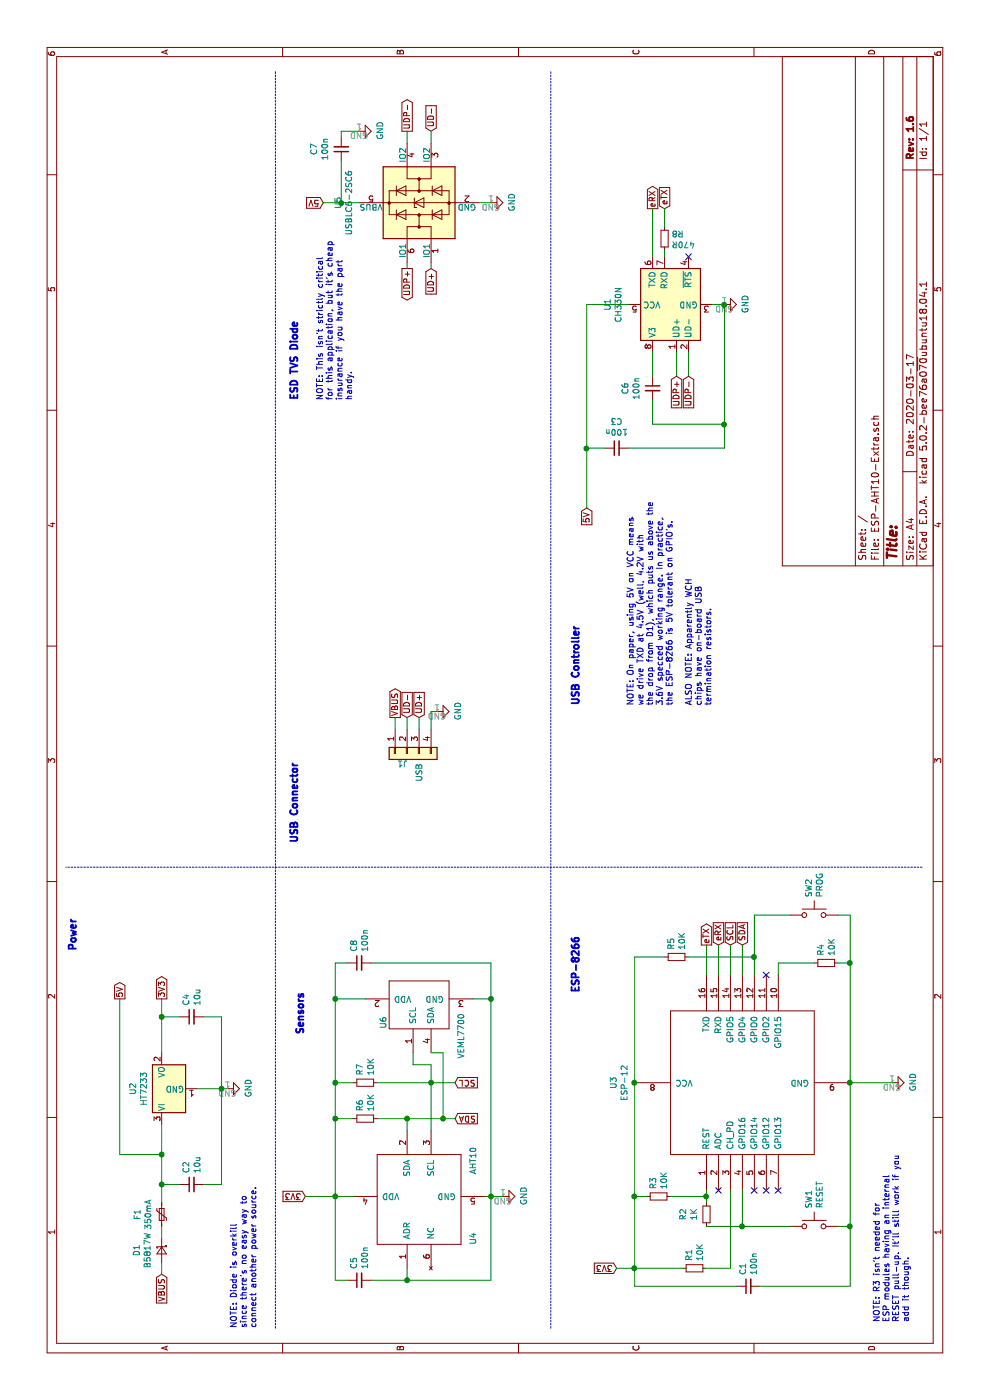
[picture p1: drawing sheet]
EESchema Schematic File Version 4
LIBS:ESP-AHT10-Extra-cache
EELAYER 26 0
EELAYER END
$Descr A4 11693 8268
encoding utf-8
Sheet 1 1
Title ""
Date "2020-03-17"
Rev "1.6"
Comp ""
Comment1 ""
Comment2 ""
Comment3 ""
Comment4 ""
$EndDescr
$Comp
L ESP8266:ESP-12 U3
U 1 1
P 2650 6200
F 0 "U3" H 2650 7278 50  0000 C CNN
F 1 "ESP-12" H 2650 7187 50  0000 C CNN
F 2 "CPB:ESP-12Emin" H 2650 6200 50  0001 C CNN
F 3 "http://l0l.org.uk/2014/12/esp8266-modules-hardware-guide-gotta-catch-em-all/" H 2650 6200 50  0001 C CNN
	1    2650 6200
	1    0    0    -1  
$EndComp
$Comp
L Connector_Generic:Conn_01x04 J1
U 1 1
P 5400 3400
F 0 "J1" V 5480 3392 50  0000 L CNN
F 1 "USB" H 5480 3301 50  0000 L CNN
F 2 "CPB:usb-PCB" H 5400 3400 50  0001 C CNN
F 3 "~" H 5400 3400 50  0001 C CNN
	1    5400 3400
	-1   0    0    -1  
$EndComp
$Comp
L power:GND #PWR03
U 1 1
P 2650 7450
F 0 "#PWR03" H 2650 7200 50  0001 C CNN
F 1 "GND" H 2655 7277 50  0000 C CNN
F 2 "" H 2650 7450 50  0001 C CNN
F 3 "" H 2650 7450 50  0001 C CNN
	1    2650 7450
	1    0    0    -1  
$EndComp
$Comp
L Device:R_Small R4
U 1 1
P 3650 6900
F 0 "R4" H 3709 6946 50  0000 L CNN
F 1 "10K" H 3709 6855 50  0000 L CNN
F 2 "Resistor_SMD:R_0805_2012Metric" H 3650 6900 50  0001 C CNN
F 3 "~" H 3650 6900 50  0001 C CNN
	1    3650 6900
	1    0    0    -1  
$EndComp
Wire Wire Line
	3550 6500 3650 6500
Wire Wire Line
	3650 6500 3650 6800
Wire Wire Line
	3650 7000 3650 7100
Wire Wire Line
	3650 7100 2650 7100
Wire Wire Line
	2650 7100 2650 7450
Connection ~ 2650 7100
$Comp
L Device:R_Small R1
U 1 1
P 1100 5800
F 0 "R1" H 1159 5846 50  0000 L CNN
F 1 "10K" H 1159 5755 50  0000 L CNN
F 2 "Resistor_SMD:R_0805_2012Metric" H 1100 5800 50  0001 C CNN
F 3 "~" H 1100 5800 50  0001 C CNN
	1    1100 5800
	1    0    0    -1  
$EndComp
Wire Wire Line
	1750 6100 1100 6100
Wire Wire Line
	1100 6100 1100 5900
Wire Wire Line
	1100 5700 1100 5300
Wire Wire Line
	1100 5300 1700 5300
Text GLabel 1100 5150 1    50   Input ~ 0
3V3
Wire Wire Line
	1100 5150 1100 5300
Connection ~ 1100 5300
$Comp
L Device:C_Small C1
U 1 1
P 950 6250
F 0 "C1" H 1042 6296 50  0000 L CNN
F 1 "100n" H 1042 6205 50  0000 L CNN
F 2 "Capacitor_SMD:C_0805_2012Metric" H 950 6250 50  0001 C CNN
F 3 "~" H 950 6250 50  0001 C CNN
	1    950  6250
	1    0    0    -1  
$EndComp
Wire Wire Line
	1100 5300 950  5300
Wire Wire Line
	950  5300 950  6150
Wire Wire Line
	950  6350 950  7100
Wire Wire Line
	950  7100 1450 7100
$Comp
L Device:R_Small R5
U 1 1
P 3700 5650
F 0 "R5" H 3759 5696 50  0000 L CNN
F 1 "10K" H 3759 5605 50  0000 L CNN
F 2 "Resistor_SMD:R_0805_2012Metric" H 3700 5650 50  0001 C CNN
F 3 "~" H 3700 5650 50  0001 C CNN
	1    3700 5650
	1    0    0    -1  
$EndComp
Wire Wire Line
	3700 5750 3700 6300
Wire Wire Line
	3700 6300 3550 6300
Wire Wire Line
	2650 5300 3700 5300
Wire Wire Line
	3700 5300 3700 5550
Connection ~ 2650 5300
Text GLabel 3800 6100 2    50   Input ~ 0
SCL
Text GLabel 3800 6200 2    50   Input ~ 0
SDA
Wire Wire Line
	3550 6100 3800 6100
Wire Wire Line
	3550 6200 3800 6200
$Comp
L Device:R_Small R2
U 1 1
P 1550 5900
F 0 "R2" V 1354 5900 50  0000 C CNN
F 1 "1K" V 1445 5900 50  0000 C CNN
F 2 "Resistor_SMD:R_0805_2012Metric" H 1550 5900 50  0001 C CNN
F 3 "~" H 1550 5900 50  0001 C CNN
	1    1550 5900
	0    1    1    0   
$EndComp
Wire Wire Line
	1650 5900 1700 5900
Wire Wire Line
	1450 5900 1450 6200
Wire Wire Line
	1450 6200 1750 6200
NoConn ~ 1750 6000
NoConn ~ 1750 6400
NoConn ~ 1750 6500
NoConn ~ 3550 6400
Connection ~ 2050 1350
$Comp
L Device:C_Small C2
U 1 1
P 1800 1600
F 0 "C2" H 1892 1646 50  0000 L CNN
F 1 "10u" H 1892 1555 50  0000 L CNN
F 2 "Capacitor_SMD:C_0805_2012Metric" H 1800 1600 50  0001 C CNN
F 3 "~" H 1800 1600 50  0001 C CNN
	1    1800 1600
	1    0    0    -1  
$EndComp
$Comp
L Device:C_Small C4
U 1 1
P 3200 1600
F 0 "C4" H 3292 1646 50  0000 L CNN
F 1 "10u" H 3292 1555 50  0000 L CNN
F 2 "Capacitor_SMD:C_0805_2012Metric" H 3200 1600 50  0001 C CNN
F 3 "~" H 3200 1600 50  0001 C CNN
	1    3200 1600
	1    0    0    -1  
$EndComp
$Comp
L power:GND #PWR02
U 1 1
P 2600 1900
F 0 "#PWR02" H 2600 1650 50  0001 C CNN
F 1 "GND" H 2605 1727 50  0000 C CNN
F 2 "" H 2600 1900 50  0001 C CNN
F 3 "" H 2600 1900 50  0001 C CNN
	1    2600 1900
	1    0    0    -1  
$EndComp
Text GLabel 3350 1350 2    50   Output ~ 0
3V3
Wire Wire Line
	3200 1350 3200 1500
Connection ~ 3200 1350
Wire Wire Line
	3200 1350 3350 1350
Wire Wire Line
	3200 1700 3200 1850
Wire Wire Line
	3200 1850 2600 1850
Connection ~ 2600 1850
Wire Wire Line
	2600 1850 2600 1900
Wire Wire Line
	1800 1350 1800 1500
Wire Wire Line
	1800 1350 2050 1350
Wire Wire Line
	1800 1700 1800 1850
Wire Wire Line
	1800 1850 2600 1850
$Comp
L AHT10:AHT10 U4
U 1 1
P 1700 3500
F 0 "U4" H 1350 3050 50  0000 C CNN
F 1 "AHT10" H 2000 3050 50  0000 C CNN
F 2 "CPB:AHT10-HandSolder" H 1700 3500 50  0001 C CNN
F 3 "" H 1700 3500 50  0001 C CNN
	1    1700 3500
	1    0    0    -1  
$EndComp
Text GLabel 2650 3800 3    50   Input ~ 0
SCL
Text GLabel 2350 3800 3    50   Input ~ 0
SDA
Wire Wire Line
	2250 3400 2350 3400
$Comp
L Device:R_Small R7
U 1 1
P 2650 3050
F 0 "R7" H 2709 3096 50  0000 L CNN
F 1 "10K" H 2709 3005 50  0000 L CNN
F 2 "Resistor_SMD:R_0805_2012Metric" H 2650 3050 50  0001 C CNN
F 3 "~" H 2650 3050 50  0001 C CNN
	1    2650 3050
	1    0    0    -1  
$EndComp
$Comp
L Device:R_Small R6
U 1 1
P 2350 3050
F 0 "R6" H 2409 3096 50  0000 L CNN
F 1 "10K" H 2409 3005 50  0000 L CNN
F 2 "Resistor_SMD:R_0805_2012Metric" H 2350 3050 50  0001 C CNN
F 3 "~" H 2350 3050 50  0001 C CNN
	1    2350 3050
	1    0    0    -1  
$EndComp
Wire Wire Line
	2650 3150 2650 3600
Connection ~ 2650 3600
Wire Wire Line
	2350 3150 2350 3400
Connection ~ 2350 3400
Text GLabel 1700 2550 1    50   Input ~ 0
3V3
$Comp
L power:GND #PWR04
U 1 1
P 1700 4200
F 0 "#PWR04" H 1700 3950 50  0001 C CNN
F 1 "GND" H 1705 4027 50  0000 C CNN
F 2 "" H 1700 4200 50  0001 C CNN
F 3 "" H 1700 4200 50  0001 C CNN
	1    1700 4200
	1    0    0    -1  
$EndComp
Wire Wire Line
	1700 2550 1700 2800
Wire Wire Line
	1700 4050 1700 4100
Wire Wire Line
	1100 3400 1000 3400
Wire Wire Line
	1000 3400 1000 4100
Wire Wire Line
	1000 4100 1700 4100
Connection ~ 1700 4100
Wire Wire Line
	1700 4100 1700 4200
$Comp
L Device:C_Small C5
U 1 1
P 1000 3000
F 0 "C5" H 1092 3046 50  0000 L CNN
F 1 "100n" H 1092 2955 50  0000 L CNN
F 2 "Capacitor_SMD:C_0805_2012Metric" H 1000 3000 50  0001 C CNN
F 3 "~" H 1000 3000 50  0001 C CNN
	1    1000 3000
	1    0    0    -1  
$EndComp
Wire Wire Line
	1000 3100 1000 3400
Connection ~ 1000 3400
Wire Wire Line
	1000 2900 1000 2800
Wire Wire Line
	1000 2800 1700 2800
Connection ~ 1700 2800
Wire Wire Line
	1700 2800 1700 2950
$Comp
L Device:R_Small R3
U 1 1
P 1700 5500
F 0 "R3" H 1759 5546 50  0000 L CNN
F 1 "10K" H 1759 5455 50  0000 L CNN
F 2 "Resistor_SMD:R_0805_2012Metric" H 1700 5500 50  0001 C CNN
F 3 "~" H 1700 5500 50  0001 C CNN
	1    1700 5500
	1    0    0    -1  
$EndComp
Wire Wire Line
	1700 5300 1700 5400
Connection ~ 1700 5300
Wire Wire Line
	1700 5300 2650 5300
Wire Wire Line
	1700 5600 1700 5900
Connection ~ 1700 5900
Wire Wire Line
	1700 5900 1750 5900
Text GLabel 3800 5900 2    50   Output ~ 0
eTX
Text GLabel 3800 6000 2    50   Input ~ 0
eRX
Wire Wire Line
	3550 5900 3800 5900
Wire Wire Line
	3550 6000 3800 6000
$Comp
L Interface_USB:CH330N U1
U 1 1
P 9150 5550
F 0 "U1" H 9150 6028 50  0000 C CNN
F 1 "CH330N" H 9150 5937 50  0000 C CNN
F 2 "Package_SO:SOIC-8_3.9x4.9mm_P1.27mm" H 9000 6300 50  0001 C CNN
F 3 "http://www.wch.cn/downloads/file/240.html" H 9050 5750 50  0001 C CNN
	1    9150 5550
	1    0    0    -1  
$EndComp
Text GLabel 5700 3400 2    50   Input ~ 0
UD-
Text GLabel 5700 3500 2    50   Input ~ 0
UD+
Text GLabel 10600 3600 2    50   Input ~ 0
UD-
Text GLabel 9450 3600 0    50   Input ~ 0
UD+
Wire Wire Line
	8550 5650 8750 5650
Wire Wire Line
	8550 5750 8750 5750
$Comp
L power:GND #PWR01
U 1 1
P 9150 6050
F 0 "#PWR01" H 9150 5800 50  0001 C CNN
F 1 "GND" H 9155 5877 50  0000 C CNN
F 2 "" H 9150 6050 50  0001 C CNN
F 3 "" H 9150 6050 50  0001 C CNN
	1    9150 6050
	1    0    0    -1  
$EndComp
$Comp
L Device:C_Small C3
U 1 1
P 7950 5150
F 0 "C3" V 7721 5150 50  0000 C CNN
F 1 "100n" V 7812 5150 50  0000 C CNN
F 2 "Capacitor_SMD:C_0805_2012Metric" H 7950 5150 50  0001 C CNN
F 3 "~" H 7950 5150 50  0001 C CNN
	1    7950 5150
	-1   0    0    -1  
$EndComp
Wire Wire Line
	9150 5950 9150 6050
Connection ~ 9150 6050
Text GLabel 9950 5550 2    50   Input ~ 0
eTX
Text GLabel 9950 5450 2    50   Output ~ 0
eRX
$Comp
L Switch:SW_Push SW2
U 1 1
P 4050 6800
F 0 "SW2" V 4004 6948 50  0000 L CNN
F 1 "PROG" V 4095 6948 50  0000 L CNN
F 2 "CPB:Tact Switch 6mmx3.5mm C318817" H 4050 7000 50  0001 C CNN
F 3 "" H 4050 7000 50  0001 C CNN
	1    4050 6800
	0    1    1    0   
$EndComp
Wire Wire Line
	3700 6300 4050 6300
Wire Wire Line
	4050 6300 4050 6600
Connection ~ 3700 6300
Wire Wire Line
	4050 7000 4050 7100
Wire Wire Line
	4050 7100 3650 7100
Connection ~ 3650 7100
$Comp
L Switch:SW_Push SW1
U 1 1
P 1450 6800
F 0 "SW1" V 1404 6948 50  0000 L CNN
F 1 "RESET" V 1495 6948 50  0000 L CNN
F 2 "CPB:Tact Switch 6mmx3.5mm C318817" H 1450 7000 50  0001 C CNN
F 3 "" H 1450 7000 50  0001 C CNN
	1    1450 6800
	0    1    1    0   
$EndComp
Wire Wire Line
	1450 6200 1450 6600
Connection ~ 1450 6200
Wire Wire Line
	1450 7000 1450 7100
Connection ~ 1450 7100
Wire Wire Line
	1450 7100 2650 7100
$Comp
L Device:C_Small C6
U 1 1
P 8450 5450
F 0 "C6" V 8221 5450 50  0000 C CNN
F 1 "100n" V 8312 5450 50  0000 C CNN
F 2 "Capacitor_SMD:C_0805_2012Metric" H 8450 5450 50  0001 C CNN
F 3 "~" H 8450 5450 50  0001 C CNN
	1    8450 5450
	0    1    1    0   
$EndComp
$Comp
L Power_Protection:USBLC6-2SC6 U5
U 1 1
P 10000 3500
F 0 "U5" H 10000 4178 50  0000 C CNN
F 1 "USBLC6-2SC6" H 10000 4087 50  0000 C CNN
F 2 "Package_TO_SOT_SMD:SOT-23-6" H 9250 3900 50  0001 C CNN
F 3 "http://www2.st.com/resource/en/datasheet/CD00050750.pdf" H 10200 3850 50  0001 C CNN
	1    10000 3500
	1    0    0    -1  
$EndComp
Text GLabel 8550 5650 0    50   Input ~ 0
UDP+
Text GLabel 8550 5750 0    50   Input ~ 0
UDP-
$Comp
L power:GND #PWR05
U 1 1
P 10000 4100
F 0 "#PWR05" H 10000 3850 50  0001 C CNN
F 1 "GND" H 10005 3927 50  0000 C CNN
F 2 "" H 10000 4100 50  0001 C CNN
F 3 "" H 10000 4100 50  0001 C CNN
	1    10000 4100
	1    0    0    -1  
$EndComp
Text GLabel 9450 3400 0    50   Output ~ 0
UDP+
Text GLabel 10600 3400 2    50   Output ~ 0
UDP-
Wire Wire Line
	9450 3400 9500 3400
Wire Wire Line
	9450 3600 9500 3600
Wire Wire Line
	10500 3400 10600 3400
Wire Wire Line
	10500 3600 10600 3600
Wire Wire Line
	10000 4000 10000 4100
Connection ~ 1800 1350
$Comp
L Device:Polyfuse_Small F1
U 1 1
P 1550 1350
F 0 "F1" V 1345 1350 50  0000 C CNN
F 1 "350mA" V 1436 1350 50  0000 C CNN
F 2 "Fuse:Fuse_0805_2012Metric" H 1600 1150 50  0001 L CNN
F 3 "~" H 1550 1350 50  0001 C CNN
	1    1550 1350
	0    1    1    0   
$EndComp
$Comp
L power:GND #PWR0101
U 1 1
P 5750 3650
F 0 "#PWR0101" H 5750 3400 50  0001 C CNN
F 1 "GND" H 5755 3477 50  0000 C CNN
F 2 "" H 5750 3650 50  0001 C CNN
F 3 "" H 5750 3650 50  0001 C CNN
	1    5750 3650
	1    0    0    -1  
$EndComp
Text GLabel 5700 3300 2    50   Output ~ 0
VBUS
Text GLabel 1050 1350 0    50   Input ~ 0
VBUS
Wire Wire Line
	5600 3300 5700 3300
Wire Wire Line
	5600 3400 5700 3400
Wire Wire Line
	5600 3500 5700 3500
Wire Wire Line
	5600 3600 5750 3600
Wire Wire Line
	5750 3600 5750 3650
Text GLabel 3350 1000 2    50   Output ~ 0
5V
$Comp
L Device:C_Small C7
U 1 1
P 10450 2850
F 0 "C7" V 10221 2850 50  0000 C CNN
F 1 "100n" V 10312 2850 50  0000 C CNN
F 2 "Capacitor_SMD:C_0805_2012Metric" H 10450 2850 50  0001 C CNN
F 3 "~" H 10450 2850 50  0001 C CNN
	1    10450 2850
	0    -1   1    0   
$EndComp
Wire Wire Line
	10000 2700 10000 2850
Wire Wire Line
	10000 2850 10350 2850
Connection ~ 10000 2850
Wire Wire Line
	10000 2850 10000 3000
$Comp
L power:GND #PWR06
U 1 1
P 10600 3000
F 0 "#PWR06" H 10600 2750 50  0001 C CNN
F 1 "GND" H 10605 2827 50  0000 C CNN
F 2 "" H 10600 3000 50  0001 C CNN
F 3 "" H 10600 3000 50  0001 C CNN
	1    10600 3000
	1    0    0    -1  
$EndComp
Wire Wire Line
	10550 2850 10600 2850
Wire Wire Line
	10600 2850 10600 3000
Text Notes 5800 5950 0    50   ~ 0
NOTE: On paper, using 5V on VCC means\nwe drive TXD at 4.5V (well, 4.2V with\nthe drop from D1), which puts us above the\n3.6V specced working range. In practice,\nthe ESP-8266 is 5V tolerant on GPIO's.\n\nALSO NOTE: Apparently WCH\nchips have on-board USB\ntermination resistors.
Wire Wire Line
	8150 6050 9150 6050
Wire Wire Line
	8350 5450 8150 5450
Wire Wire Line
	8150 5450 8150 6050
$Comp
L Device:R_Small R8
U 1 1
P 9700 5550
F 0 "R8" H 9759 5596 50  0000 L CNN
F 1 "470R" H 9759 5505 50  0000 L CNN
F 2 "Resistor_SMD:R_0805_2012Metric" H 9700 5550 50  0001 C CNN
F 3 "~" H 9700 5550 50  0001 C CNN
	1    9700 5550
	0    1    1    0   
$EndComp
Wire Wire Line
	9800 5550 9950 5550
Wire Wire Line
	9550 5550 9600 5550
Wire Wire Line
	8550 5450 8750 5450
Text GLabel 7450 4900 0    50   Input ~ 0
5V
Wire Wire Line
	9550 5450 9950 5450
$Comp
L Device:D_Schottky_Small D1
U 1 1
P 1250 1350
F 0 "D1" H 1250 1145 50  0000 C CNN
F 1 "B5817W" H 1250 1236 50  0000 C CNN
F 2 "Diode_SMD:D_SOD-123F" V 1250 1350 50  0001 C CNN
F 3 "~" V 1250 1350 50  0001 C CNN
	1    1250 1350
	-1   0    0    1   
$EndComp
Wire Wire Line
	1050 1350 1150 1350
Wire Wire Line
	1650 1350 1800 1350
Wire Wire Line
	9150 4900 9150 5250
Wire Wire Line
	7950 5250 7950 6050
Wire Wire Line
	7950 6050 8150 6050
Connection ~ 8150 6050
Wire Wire Line
	7950 5050 7950 4900
Connection ~ 7950 4900
Wire Wire Line
	7950 4900 9150 4900
Wire Wire Line
	1350 1350 1450 1350
Text GLabel 10000 2700 1    50   Input ~ 0
5V
Wire Wire Line
	2050 1350 2050 1000
Wire Wire Line
	2050 1000 3350 1000
Text Notes 4650 2500 0    59   ~ 12
USB Connector
Text Notes 3750 650  0    59   ~ 12
Power
Text Notes 8350 2500 0    59   ~ 12
ESD TVS Diode
Text Notes 5800 4850 0    59   ~ 12
USB Controller
Text Notes 3050 2550 0    59   ~ 12
Sensors
Text Notes 3400 4850 0    59   ~ 12
ESP-8266
Wire Notes Line
	600  2300 11100 2300
Wire Notes Line
	600  4600 11100 4600
Text Notes 8350 2950 0    50   ~ 0
NOTE: This isn't strictly critical\nfor this application, but it's cheap\ninsurance if you have the part\nhandy.
Text Notes 600  2150 0    50   ~ 0
NOTE: Diode is overkill\nsince there's no easy way to\nconnect another power source.
Text Notes 650  7600 0    50   ~ 0
NOTE: R3 isn't needed for\nESP modules having an internal\nRESET pull-up. It'll still work if you\nadd it though.
Wire Notes Line
	4450 7700 4450 550 
NoConn ~ 1750 6300
NoConn ~ 9550 5750
Wire Wire Line
	7450 4900 7950 4900
$Comp
L Regulator_Linear:MCP1700-3302E_SOT23 U2
U 1 1
P 2600 1350
F 0 "U2" H 2600 1592 50  0000 C CNN
F 1 "HT7233" H 2600 1501 50  0000 C CNN
F 2 "Package_TO_SOT_SMD:SOT-23" H 2600 1575 50  0001 C CNN
F 3 "http://ww1.microchip.com/downloads/en/DeviceDoc/20001826C.pdf" H 2600 1350 50  0001 C CNN
	1    2600 1350
	1    0    0    -1  
$EndComp
Wire Wire Line
	2050 1350 2300 1350
Wire Wire Line
	2600 1650 2600 1850
Wire Wire Line
	2900 1350 3200 1350
Wire Wire Line
	2250 3600 2650 3600
Wire Wire Line
	2650 3800 2650 3600
Wire Wire Line
	2350 3800 2350 3700
Wire Wire Line
	1700 4100 3350 4100
Wire Wire Line
	1700 2800 2350 2800
Wire Wire Line
	2650 2950 2650 2800
Connection ~ 2650 2800
Wire Wire Line
	2650 2800 3350 2800
Connection ~ 2350 2800
Wire Wire Line
	2350 2800 2650 2800
Wire Wire Line
	2350 2950 2350 2800
$Comp
L VEML7700:VEML7700 U6
U 1 1
P 3350 3500
F 0 "U6" H 3100 3800 50  0000 L CNN
F 1 "VEML7700" H 2850 3150 50  0000 L CNN
F 2 "CPB:VEML7700" H 3100 3700 50  0001 C CNN
F 3 "http://www.vishay.com/docs/84286/veml7700.pdf" H 3200 3800 50  0001 C CNN
	1    3350 3500
	1    0    0    -1  
$EndComp
Wire Wire Line
	3350 2800 3350 3050
Wire Wire Line
	3350 3950 3350 4100
Wire Wire Line
	2900 3450 2800 3450
Wire Wire Line
	2800 3450 2800 3600
Wire Wire Line
	2800 3600 2650 3600
Wire Wire Line
	2900 3600 2900 3700
Wire Wire Line
	2900 3700 2350 3700
Connection ~ 2350 3700
Wire Wire Line
	2350 3700 2350 3400
$Comp
L Device:C_Small C8
U 1 1
P 3650 3000
F 0 "C8" H 3742 3046 50  0000 L CNN
F 1 "100n" H 3742 2955 50  0000 L CNN
F 2 "Capacitor_SMD:C_0805_2012Metric" H 3650 3000 50  0001 C CNN
F 3 "~" H 3650 3000 50  0001 C CNN
	1    3650 3000
	1    0    0    -1  
$EndComp
Wire Wire Line
	3650 2800 3650 2900
Wire Wire Line
	3350 2800 3650 2800
Connection ~ 3350 2800
Wire Wire Line
	3650 3100 3650 4100
Wire Wire Line
	3650 4100 3350 4100
Connection ~ 3350 4100
$EndSCHEMATC
